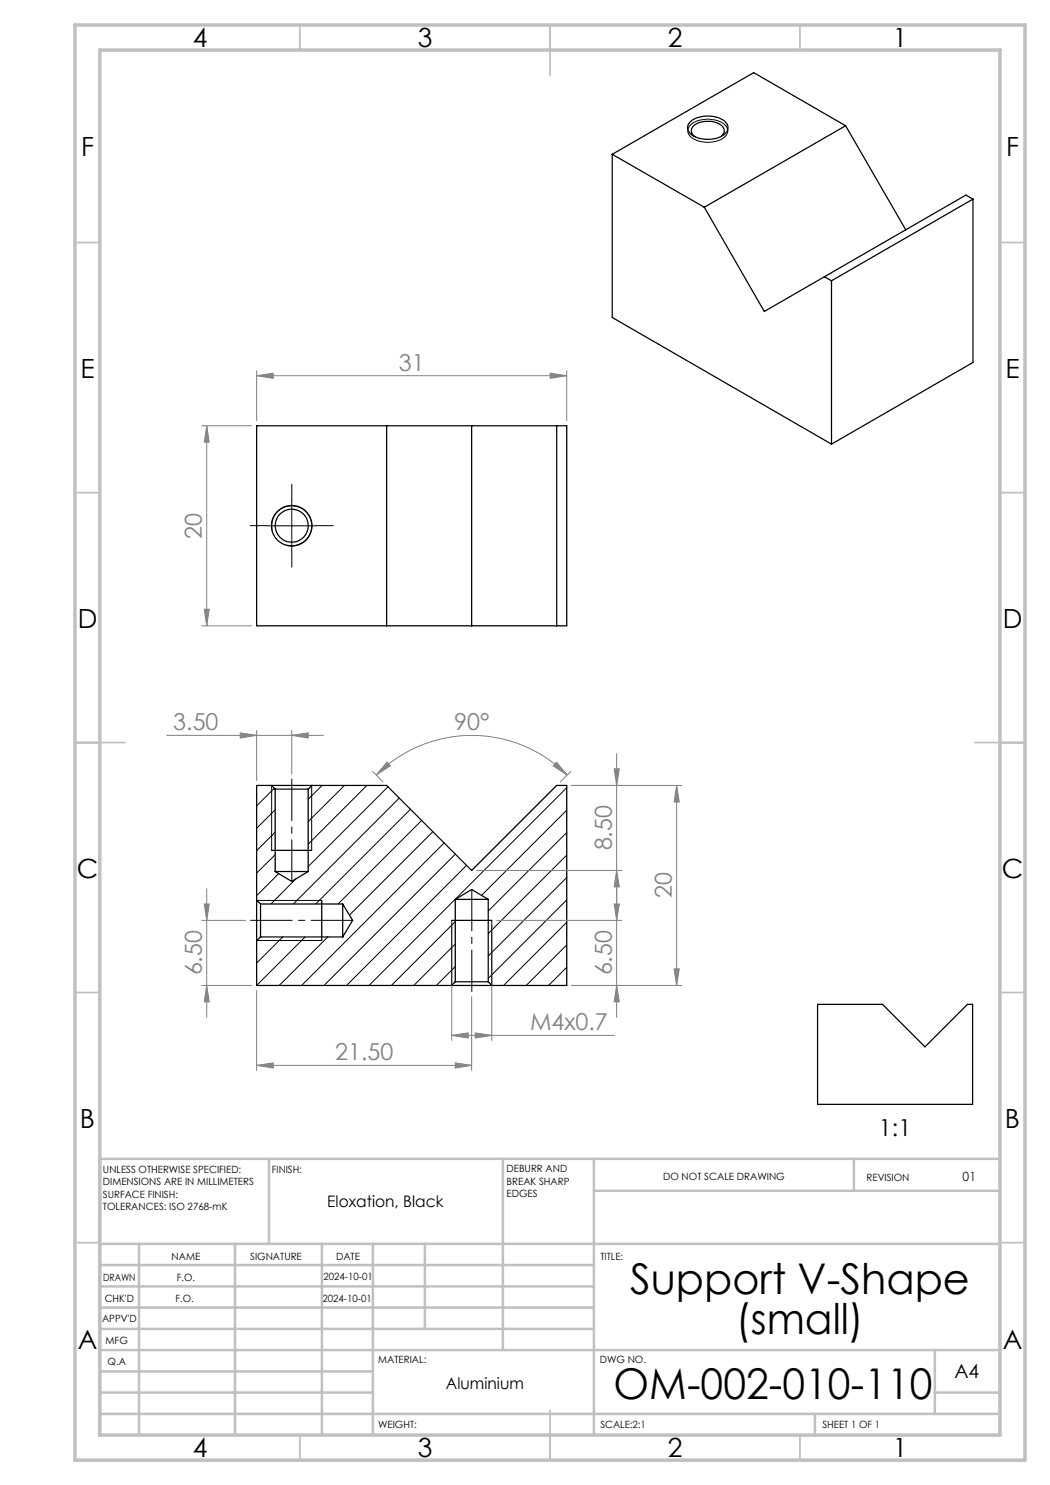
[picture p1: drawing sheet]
<svg xmlns="http://www.w3.org/2000/svg" width="210mm" height="297mm" viewBox="0 0 210 297" stroke-linecap="round" stroke-linejoin="round" font-family="sans-serif">
<g fill="none" stroke="#000" stroke-width=".2">
<path d="M138 25a5.7 5.7 0 0 1 7.2 .2 1.78 1.78 0 0 1-1 2.7 5.9 5.9 0 0 1-6.3-.8 1.5 1.5 0 0 1 .1-2.1zM53.3 105.2h10.1M54.5 106.2a4 4 0 0 1 3.5-5 4 4 0 0 1 4.3 4.3 4 4 0 0 1-5 3.5M58.3 100.2v9.9M54.3 157.1v13M54.9 157.7l-3.6 3.5M62.3 157.1v13M64.4 157.1l-2.8 2.7M68.9 157.1l-7.3 7.2M73.4 157.1l-11.8 11.7M77.6 157.3l-16 16M79.9 159.6l-21.2 21.2"/>
<path d="M113.3 157.5l-39.5 39.6M55 162l-3.7 3.7M55 166.4l-3.7 3.7M55 171l-3.7 3.6M55.7 174.7l-4.4 4.4M59.2 175.8l-5 5M82.1 161.9l-19 18.9M84.3 164.1l-16.7 16.7M86.6 166.3l-16.7 16.7M88.8 168.6l-28.5 28.5M91.1 170.8l-26.3 26.3M93.3 173.1l-24 24"/>
<path d="M113.3 162l-17 17.1M113.3 166.5l-15.7 15.7M113.3 171l-15.7 15.7M113.3 175.5l-15.7 15.7M113.3 180l-15.7 15.7M51.4 180.1h12.9M51.4 188.1h12.9M56.6 187.4l-5.3 5.2M61 187.4l-9.7 9.7M65.5 187.4l-9.7 9.7M90.3 184.1v12.9M91.1 184.3l-12.8 12.8"/>
<path d="M91.1 188.8l-8.3 8.3M91.1 193.3l-3.8 3.8M98.4 184.1v12.9M113.3 184.5l-12.6 12.6M113.3 189l-8.1 8.1M113.3 193.5l-3.6 3.6"/>
</g>
<g fill="none" stroke="#000" stroke-width=".25">
<path d="M122.4 30.9l18.5 10.5M122.4 30.9v32.6l43.9 25.3M138.1 24.3a5.9 5.9 0 0 1 6.9 0 1.68 1.68 0 0 1-.6 2.9 6.1 6.1 0 0 1-6.3-.5 1.55 1.55 0 0 1 0-2.4zM139 27.3a1.39 1.39 0 0 1-.7-1.4 1.39 1.39 0 0 1 1-1.1 4.7 4.7 0 0 1 5.2 .5 1.29 1.29 0 0 1-.4 2M169.1 25.1l-28.2 16.3M169.1 25.1l12.1 20.9M169.1 25.1l-18.4-10.6-28.3 16.4M194.6 39.8v32.7l-28.3 16.3M194.6 39.8l-28.3 16.4M194.6 39.8l-1.4-.8-28.3 16.3M140.9 41.4l12 20.9 12-7M164.9 55.3l1.4 .9"/>
<path d="M166.3 56.2v32.6M51.3 85.2h62v40h-62zM77.3 85.2v40M94.3 85.2v40M111.3 85.2v40M54.3 157.1h8.1M54.3 157.1l.7 .7M54.3 157.1h-3v23M55 157.8h6.6M55 157.8v16.5M61.6 157.8v16.5M62.4 157.1l-.8 .7"/>
<path d="M62.4 157.1h14.9l17 17 17-17h2v40h-14.9M54.3 170.1h8M55 174.3h6.6M55 174.3l3.3 2 3.3-2M91.1 179.9h6.5M91.1 179.9l3.2-2 3.3 2M91.1 179.9v16.5M97.6 179.9v16.5M51.3 180.1v8M51.3 180.1l.8 .7M51.3 188.1v9h39M52.1 180.8v6.6"/>
<path d="M52.1 187.4h16.4M52.1 180.8h16.4M52.1 187.4l-.8 .7M64.3 180.1v8M68.5 180.8v6.6M68.5 180.8l2 3.3-2 3.3M90.3 197.1h8.1M90.3 184.1h8.1M91.1 196.4h6.5M91.1 196.4l-.8 .7M97.6 196.4l.8 .7M163.5 200.9h13l8.5 8.5 8.5-8.5h1v20h-31z"/>
<circle cx="58.3" cy="105.2" r="4.1"/>
<circle cx="58.3" cy="105.1" r="3.3"/>
</g>
<g fill="none" stroke="#808080" stroke-width=".2">
<path d="M51.3 75.1l3.3-.5v1.1zM51.3 74.2v9.9M51.3 75.1h62M110 74.6l3.3 .5-3.3 .6zM113.3 74.2v9.9M40.4 85.2h9.9M41.3 85.2v40M41.3 85.2l.5 3.2h-.9zM40.4 125.2h9.9M40.9 121.8h.9l-.5 3.4zM33.4 147.1h31.3M48 146.6l3.3 .5-3.3 .5z"/>
<path d="M51.3 146.1v10M58.3 147.1l3.3-.5v1zM58.3 146.1v8.7M74.5 154.3l2.1 2.1M75.2 155a27 27 0 0 1 38.2 0M77.4 152.4l.7 .8-2.9 1.8zM111.3 152.4l2.1 2.6-2.8-1.8zM114.2 154.3l-2.2 2.1M114.3 157.1h22M122.8 153.8h1.1l-.6 3.3zM123.3 150.7v52.7M135.3 157.1v40"/>
<path d="M135.3 157.1l.6 3.3h-1.1zM41.3 177.7v25.7M95.4 174.1h29M123.3 174.1l.6 3.3h-1.1zM40.4 197.1h9.9M40.4 184.1h8.7M40.9 180.8h.9l-.5 3.3zM41.3 197.1l.5 3.3h-.9zM51.3 198.1v16M90.3 185.1v23M94.3 199.4v14.7M98.4 185.1v23"/>
<path d="M99.3 184.1h25.1M114.3 197.1h22M122.8 180.8h1.1l-.6 3.3zM123.3 197.1l.6 3.3h-1.1zM134.8 193.8h1.1l-.6 3.3zM51.3 213.1l3.3-.5v1zM51.3 213.1h43M90.3 207.1l3.3-.5v1zM90.3 207.1h32.6M91.1 212.6l3.2 .5-3.2 .5zM95 206.6l3.4 .5-3.4 .5z"/>
</g>
<path d="M58.4 155.8v20.5M94.4 177.9v20.4M50.1 184.1h20.5" fill="none" stroke="#000" stroke-width=".2" stroke-dasharray="15.2 1.3 1.3 1.3" stroke-dashoffset="6.9"/>
<g fill="none" stroke="#c0c0c0" stroke-width=".35">
<path d="M60 5v5M110 5v10M160 5v5M15 48.5h5M200 48.5h5M15 98.5h5M200 98.5h5M15 148.5h10M195 148.5h10M15 198.5h5M200 198.5h5M15 248.5h5"/>
<path d="M200 248.5h5M60 287v5M110 282v10M160 287v5"/>
</g>
<g fill="none" stroke="#c0c0c0" stroke-width=".5">
<path d="M53.8 231.8v17M100.6 231.8v38.2M118.8 231.8v55.2M118.8 238.2h81.2M170.8 231.8v6.4M200 231.8h-180v55.2M20 248.8h180M20 257.3h98.8M20 253h98.8M27.8 248.8v38.2M47 248.8v38.2M64.4 248.8v38.2"/>
<path d="M74.6 248.8v38.2M85 248.8v17M20 265.8h98.8M20 261.5h98.8M20 278.5h54.6M20 274.3h54.6M20 270h180M187 278.5h13M187 270v12.8M20 282.8h180M163 282.8v4.2"/>
</g>
<path d="M15 5h190v287h-190zM20 10h180v277h-180z" fill="none" stroke="#c0c0c0" stroke-width=".7"/>
<path d="M53.4 105.1h-3.3M58.4 100.1v-3.3M58.4 110.1v3.3M63.4 105.1h3.3" fill="none" stroke="#000" stroke-width=".2" stroke-dasharray="15.2 1.3 1.3 1.3"/>
<g fill="#808080">
<path d="M111.3 152.4l2.1 2.6-2.8-1.8zM77.4 152.4l.7 .8-2.9 1.8z"/>
<path d="M58.3 147.1l3.3-.5v1zM48 146.6l3.3 .5-3.3 .5zM95 206.6l3.4 .5-3.4 .5zM90.3 207.1l3.3-.5v1zM110 74.6l3.3 .5-3.3 .6zM51.3 75.1l3.3-.5v1.1z"/>
<path d="M51.3 213.1l3.3-.5v1zM91.1 212.6l3.2 .5-3.2 .5z"/>
<path d="M123.3 174.1l.6 3.3h-1.1zM122.8 153.8h1.1l-.6 3.3zM134.8 193.8h1.1l-.6 3.3zM135.3 157.1l.6 3.3h-1.1zM40.9 121.8h.9l-.5 3.4zM41.3 85.2l.5 3.2h-.9z"/>
<path d="M40.9 180.8h.9l-.5 3.3zM41.3 197.1l.5 3.3h-.9zM122.8 180.8h1.1l-.6 3.3zM123.3 197.1l.6 3.3h-1.1z"/>
</g>
<g font-size="8.5">
<text x="126" y="258.8">Support V-Shape</text>
<text x="147.2" y="266.9">(small)</text>
<text x="122.7" y="279.7">OM-002-010-110</text>
</g>
<g font-size="5.3">
<text x="38.5" y="9.5">4</text>
<text x="83.5" y="9.5">3</text>
<text x="133.6" y="9.5">2</text>
<text x="178.6" y="9.5">1</text>
<text x="16.2" y="31.3">F</text>
<text x="201.2" y="31.3">F</text>
<text x="16.1" y="75.5">E</text>
<text x="201.1" y="75.5">E</text>
<text x="15.5" y="125.5">D</text>
<text x="200.5" y="125.5">D</text>
<text x="15.4" y="175.5">C</text>
<text x="200.4" y="175.5">C</text>
<text x="16" y="225.5">B</text>
<text x="201" y="225.5">B</text>
<text x="15.5" y="269.8">A</text>
<text x="200.5" y="269.8">A</text>
<text x="38.5" y="291.5">4</text>
<text x="83.5" y="291.5">3</text>
<text x="133.6" y="291.5">2</text>
<text x="178.6" y="291.5">1</text>
</g>
<g font-size="4.7" fill="#808080">
<text x="79.8" y="74.1">31</text>
<text x="40.3" y="107.7" transform="rotate(-90 40.3 107.7)">20</text>
<text x="34.7" y="146.1">3.50</text>
<text x="90.8" y="146.1">90°</text>
<text x="122.3" y="170.1" transform="rotate(-90 122.3 170.1)">8.50</text>
<text x="134.3" y="179.7" transform="rotate(-90 134.3 179.7)">20</text>
<text x="40.3" y="195.1" transform="rotate(-90 40.3 195.1)">6.50</text>
<text x="122.3" y="195.1" transform="rotate(-90 122.3 195.1)">6.50</text>
<text x="106" y="206.1">M4x0.7</text>
<text x="67" y="212.1">21.50</text>
</g>
<text font-size="4.7" x="175.8" y="227.3">1:1</text>
<text font-size="3.9" x="190.9" y="275.5">A4</text>
<g font-size="3.2">
<text x="65.5" y="241.4">Eloxation, Black</text>
<text x="89.2" y="277.9">Aluminium</text>
</g>
<text font-size="2.5" x="192.5" y="236.1">01</text>
<g font-size="2">
<text x="20.6" y="234.6">UNLESS OTHERWISE SPECIFIED:</text>
<text x="20.6" y="237.1">DIMENSIONS ARE IN MILLIMETERS</text>
<text x="20.6" y="239.6">SURFACE FINISH:</text>
<text x="54.4" y="234.6">FINISH:</text>
<text x="101.3" y="234.5">DEBURR AND</text>
<text x="101.3" y="237">BREAK SHARP</text>
<text x="101.3" y="239.5">EDGES</text>
<text x="132.6" y="236">DO NOT SCALE DRAWING</text>
<text x="173.3" y="236.2">REVISION</text>
<text x="20.6" y="242.1">TOLERANCES: ISO 2768-mK</text>
<text x="34.3" y="252">NAME</text>
<text x="50" y="251.9">SIGNATURE</text>
<text x="67.2" y="251.9">DATE</text>
<text x="120.1" y="251.9">TITLE:</text>
<text x="20.6" y="256.1">DRAWN</text>
<text x="35.3" y="256.1">F.O.</text>
<text x="64.7" y="255.9">2024-10-01</text>
<text x="20.9" y="260.3">CHK'D</text>
<text x="35.1" y="260.3">F.O.</text>
<text x="64.5" y="260.3">2024-10-01</text>
<text x="20.4" y="264.4">APPV'D</text>
<text x="21.1" y="268.8">MFG</text>
<text x="21.5" y="273">Q.A</text>
<text x="75.6" y="272.5">MATERIAL:</text>
<text x="120" y="272.5">DWG NO.</text>
<text x="75.6" y="285.5">WEIGHT:</text>
<text x="120.1" y="285.6">SCALE:2:1</text>
<text x="164.5" y="285.6">SHEET 1 OF 1</text>
</g>
</svg>
